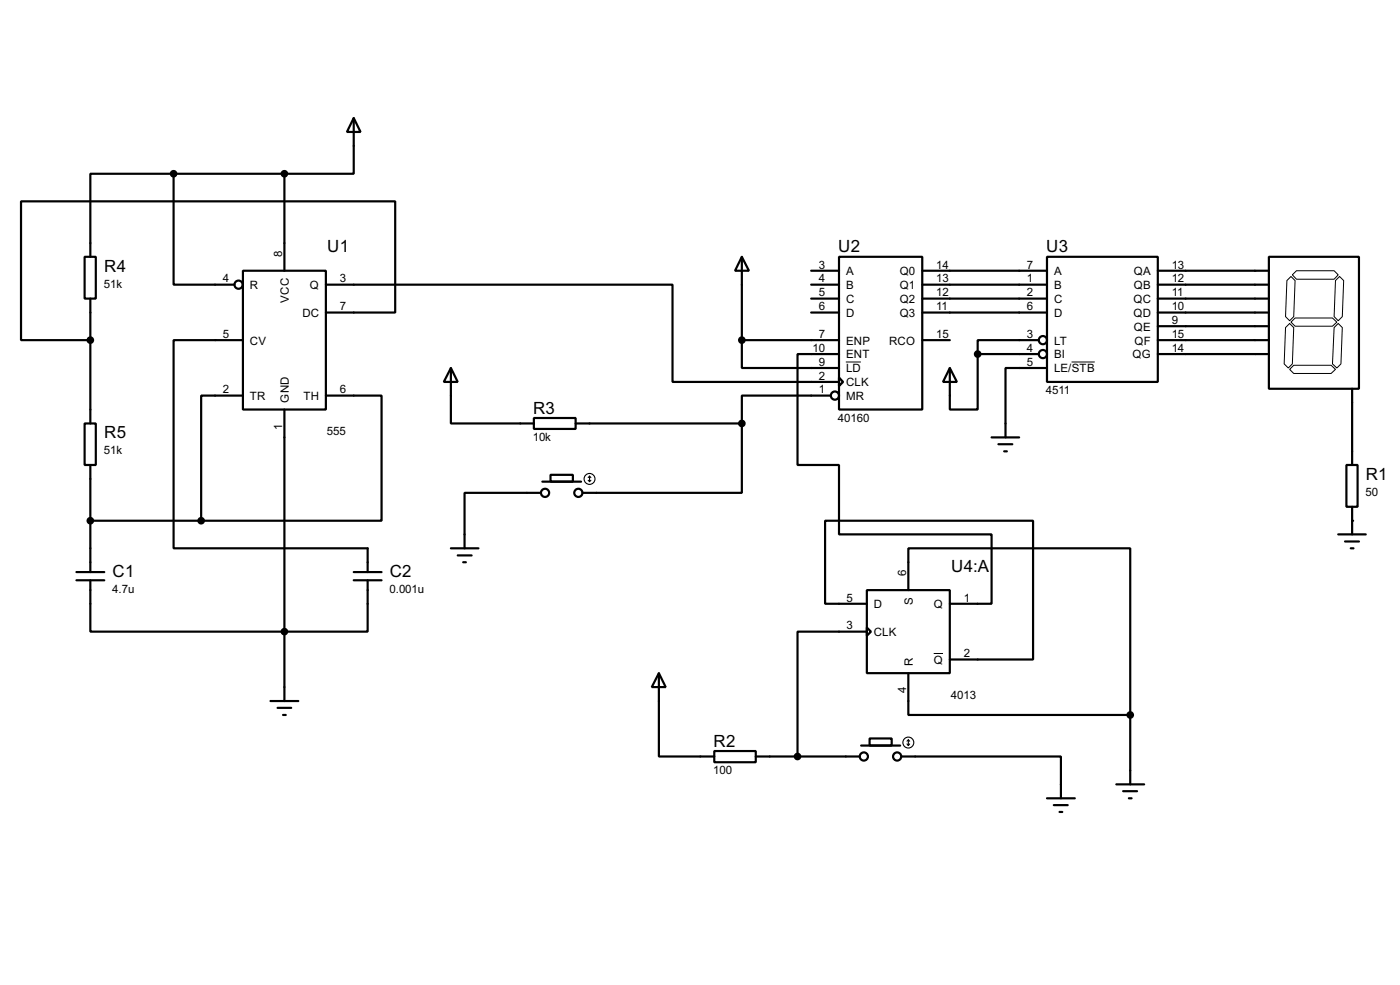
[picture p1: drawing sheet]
<svg xmlns="http://www.w3.org/2000/svg" width="256mm" height="180mm" viewBox="0 0 256 180" stroke-linecap="round" stroke-linejoin="round" font-family="sans-serif">
<g fill="none" stroke="#000" stroke-width=".4">
<path d="M31.8 31.8h-15.2v15.2M31.8 31.8v20.3h11.2M31.8 31.8h20.3M52.1 31.8v17.8M64.8 21.6l1.3 2.6h-2.5zM64.8 21.6v10.2h-12.7M15.5 47h2.1v7.7h-2.1zM16.6 54.7v22.8M44.5 49.6h15.2v25.4h-15.2zM59.7 52.1h63.5v17.8h30.5M59.7 57.2h12.7v-20.3h-68.5v25.4h12.7M135.9 47l1.3 2.6h-2.5z"/>
<path d="M135.9 47v15.3M148.6 49.6h5.1M148.6 52.1h5.1M148.6 54.7h5.1M148.6 57.2h5.1M153.7 47h15.3v28h-15.3zM169 49.6h22.8M169 52.1h22.8M169 54.7h22.8M169 57.2h22.8M191.8 47h20.3v22.9h-20.3zM212.1 49.6h20.4"/>
<path d="M212.1 52.1h20.4M212.1 54.7h20.4M212.1 57.2h20.4M212.1 59.7h20.4M232.5 47h16.5v24.2h-16.5zM15.5 77.5h2.1v7.6h-2.1zM44.5 62.3h-12.7v38.1h35.6v4.3M44.5 72.4h-7.6v22.9M52.1 75v53.3M59.7 72.4h10.2v22.9h-33M82.6 67.4l1.3 2.5h-2.6zM82.6 67.4v10.1h15.2"/>
<path d="M97.8 76.5h7.7v2h-7.7zM105.5 77.5h30.4M135.9 62.3v5.1h17.8M135.9 77.5v12.7h-29.2M135.9 62.3h17.8M152.2 72.4h-16.3v5.1M153.7 69.1l.8 .8-.8 .8zM153.7 64.8h-7.6v20.3h7.6v12.7h28v12.7h-7.7M169 62.3h5M174 67.4l1.3 2.5h-2.5zM179.1 64.8v10.2h-5.1v-7.6M179.1 64.8h11.2"/>
<path d="M190.3 62.3h-11.2v2.5M191.8 67.4h-7.6v12.7M212.1 62.3h20.4M212.1 64.8h20.4M247.7 71.2v13.9M16.6 85.1v19.6M16.6 95.3h20.3M99.1 90.2h-14v10.2M99.4 88.2h7.1M100.9 86.9h4.1v1.3h-4.1zM181.7 80.1h5M182.9 81.3h2.6"/>
<path d="M184 82.6h.5M245.2 97.8h5M246.4 99.1h2.6M246.7 85.1h2v7.7h-2zM247.7 92.8v5M14 104.7h5.1M14 106.2h5.1M16.6 106.2v9.4h50.8v-9.4M64.8 104.7h5.1M64.8 106.2h5.1M82.6 100.4h5.1M83.9 101.7h2.5"/>
<path d="M84.9 102.9h.5M158.8 108h15.2v15.2h-15.2zM158.8 114.9l.8 .7-.8 .8zM158.8 110.5h-7.6v-15.2h38.1v25.4h-15.3M158.8 115.6h-12.7v22.9M166.4 108v-7.6h40.7v30.5M247.5 100.4h.5M49.6 128.3h5.1M50.9 129.6h2.5M51.9 130.9h.5M120.7 123.2l1.3 2.6h-2.6zM120.7 123.2v15.3h10.2"/>
<path d="M130.9 137.5h7.6v2h-7.6zM138.5 138.5h19M157.8 136.5h7.1M159.3 135.2h4.1v1.3h-4.1zM165.2 138.5h29.2v7.6M166.4 123.2v7.7h40.7M207.1 130.9v12.7M191.8 146.1h5.1M193.1 147.4h2.5M194.1 148.6h.5M204.5 143.6h5.1M205.8 144.8h2.5"/>
<path d="M206.8 146.1h.5"/>
<circle cx="43.7" cy="52.1" r=".75"/>
<circle cx="152.9" cy="72.4" r=".75"/>
<circle cx="191" cy="62.3" r=".75"/>
<circle cx="191" cy="64.8" r=".75"/>
<circle cx="99.8" cy="90.2" r=".75"/>
<circle cx="105.9" cy="90.2" r=".75"/>
<circle cx="158.2" cy="138.5" r=".75"/>
<circle cx="164.3" cy="138.5" r=".75"/>
</g>
<circle cx="247.7" cy="95.3" r=".2" fill="#000"/>
<path d="M235.5 60l.8-.8 .7 .8-.2 6.6-.8 .8-.7-.8zM236.5 59l.8-.8h6.8l.8 .8-.8 .7h-6.8zM236.5 50.6l.8 .8-.3 6.6-.7 .7-.8-.7 .3-6.6zM236.8 50.3l.7-.7h6.9l.8 .7-.8 .8h-6.9zM244.4 60l.8-.8 .7 .8-.2 6.6-.8 .8-.8-.8zM244.7 51.4l.7-.8 .8 .8-.3 6.6-.7 .7-.8-.7zM155 66.3h2.7M196.3 66.3h4.3M236.3 67.6l.7-.7h6.9l.8 .7-.8 .8h-6.9zM171.1 119.6h1.7" fill="none" stroke="#000" stroke-width=".18"/>
<g fill="#000" stroke="#000" stroke-width=".4">
<circle cx="31.8" cy="31.8" r=".5"/>
<circle cx="52.1" cy="31.8" r=".5"/>
<circle cx="16.5" cy="62.3" r=".5"/>
<circle cx="135.9" cy="77.5" r=".5"/>
<circle cx="135.9" cy="62.3" r=".5"/>
<circle cx="179.1" cy="64.8" r=".5"/>
<circle cx="16.5" cy="95.3" r=".5"/>
<circle cx="36.8" cy="95.3" r=".5"/>
<circle cx="52.1" cy="115.6" r=".5"/>
<circle cx="146.1" cy="138.5" r=".5"/>
<circle cx="207" cy="130.9" r=".5"/>
</g>
<g fill="none" stroke="#000" stroke-width=".2">
<path d="M107.8 87.9l.2 .3M108 87.2v1M108 87.2l-.2 .2M108 87.2l.3 .2M108.3 87.9l-.3 .3M166.2 136.2l.2 .3M166.4 135.4v1.1M166.4 135.4l-.2 .3M166.4 135.4l.3 .3M166.7 136.2l-.3 .3"/>
<circle cx="108" cy="87.7" r="1"/>
<circle cx="166.4" cy="135.9" r="1"/>
</g>
<g font-size="3.5">
<text x="60" y="46.2">U1</text>
<text x="153.6" y="46.2">U2</text>
<text x="191.7" y="46.2">U3</text>
<text x="19.1" y="49.7">R4</text>
<text x="97.7" y="75.7">R3</text>
<text x="19.1" y="80.2">R5</text>
<text x="250.2" y="87.8">R1</text>
<text x="20.6" y="105.6">C1</text>
<text x="71.4" y="105.6">C2</text>
<text x="174.3" y="104.7">U4:A</text>
<text x="130.7" y="136.7">R2</text>
</g>
<g font-size="2.4">
<text x="51.7" y="47" transform="rotate(-90 51.7 47)">8</text>
<text x="19.1" y="52.6">51k</text>
<text x="40.8" y="51.7">4</text>
<text x="45.8" y="52.9">R</text>
<text x="56.8" y="52.9">Q</text>
<text x="62.3" y="51.7">3</text>
<text x="150" y="49.2">3</text>
<text x="150" y="51.7">4</text>
<text x="155" y="50.4">A</text>
<text x="155" y="52.9">B</text>
<text x="164.8" y="50.4">Q0</text>
<text x="164.8" y="52.9">Q1</text>
<text x="171.5" y="49.2">14</text>
<text x="171.5" y="51.7">13</text>
<text x="188.1" y="49.2">7</text>
<text x="188.1" y="51.7">1</text>
<text x="193.1" y="50.4">A</text>
<text x="193.1" y="52.9">B</text>
<text x="207.7" y="50.4">QA</text>
<text x="207.7" y="52.9">QB</text>
<text x="214.7" y="49.2">13</text>
<text x="214.7" y="51.7">12</text>
<text x="52.9" y="55.4" transform="rotate(-90 52.9 55.4)">VCC</text>
<text x="55.4" y="58">DC</text>
<text x="62.3" y="56.8">7</text>
<text x="150" y="54.3">5</text>
<text x="150" y="56.8">6</text>
<text x="155" y="55.4">C</text>
<text x="155" y="58">D</text>
<text x="164.8" y="55.4">Q2</text>
<text x="164.8" y="58">Q3</text>
<text x="171.5" y="54.3">12</text>
<text x="171.5" y="56.8">11</text>
<text x="188.1" y="54.3">2</text>
<text x="188.1" y="56.8">6</text>
<text x="193.1" y="55.4">C</text>
<text x="193.1" y="58">D</text>
<text x="207.6" y="55.4">QC</text>
<text x="207.6" y="58">QD</text>
<text x="214.7" y="54.3">11</text>
<text x="214.7" y="56.8">10</text>
<text x="214.7" y="59.3">9</text>
<text x="40.8" y="61.9">5</text>
<text x="45.8" y="63.1">CV</text>
<text x="148.9" y="64.4">10</text>
<text x="150" y="61.9">7</text>
<text x="155" y="63.1">ENP</text>
<text x="155" y="65.6">ENT</text>
<text x="162.9" y="63.1">RCO</text>
<text x="171.5" y="61.9">15</text>
<text x="188.1" y="61.9">3</text>
<text x="188.1" y="64.4">4</text>
<text x="193.1" y="63.1">LT</text>
<text x="193.1" y="65.6">BI</text>
<text x="207.5" y="65.6">QG</text>
<text x="207.7" y="60.5">QE</text>
<text x="207.8" y="63.1">QF</text>
<text x="214.7" y="61.9">15</text>
<text x="214.7" y="64.4">14</text>
<text x="40.8" y="72">2</text>
<text x="62.3" y="72">6</text>
<text x="150" y="67">9</text>
<text x="150" y="69.5">2</text>
<text x="150" y="72">1</text>
<text x="155" y="68.1">LD</text>
<text x="155" y="70.7">CLK</text>
<text x="188.1" y="67">5</text>
<text x="193.1" y="68.1">LE/STB</text>
<text x="45.8" y="73.2">TR</text>
<text x="52.9" y="73.7" transform="rotate(-90 52.9 73.7)">GND</text>
<text x="55.6" y="73.2">TH</text>
<text x="153.5" y="77.2">40160</text>
<text x="155" y="73.2">MR</text>
<text x="191.6" y="72.1">4511</text>
<text x="19.1" y="83.1">51k</text>
<text x="51.7" y="78.7" transform="rotate(-90 51.7 78.7)">1</text>
<text x="59.9" y="79.7">555</text>
<text x="97.6" y="80.7">10k</text>
<text x="250.2" y="90.8">50</text>
<text x="166" y="105.5" transform="rotate(-90 166 105.5)">6</text>
<text x="20.6" y="108.5">4.7u</text>
<text x="71.4" y="108.5">0.001u</text>
<text x="155.1" y="110.1">5</text>
<text x="160.1" y="111.3">D</text>
<text x="167.2" y="110.7" transform="rotate(-90 167.2 110.7)">S</text>
<text x="171.1" y="111.3">Q</text>
<text x="176.6" y="110.1">1</text>
<text x="155.1" y="115.2">3</text>
<text x="160.1" y="116.4">CLK</text>
<text x="167.2" y="121.9" transform="rotate(-90 167.2 121.9)">R</text>
<text x="171.1" y="121.5">Q</text>
<text x="176.6" y="120.3">2</text>
<text x="166" y="126.9" transform="rotate(-90 166 126.9)">4</text>
<text x="174.2" y="128">4013</text>
<text x="130.7" y="141.7">100</text>
</g>
</svg>
